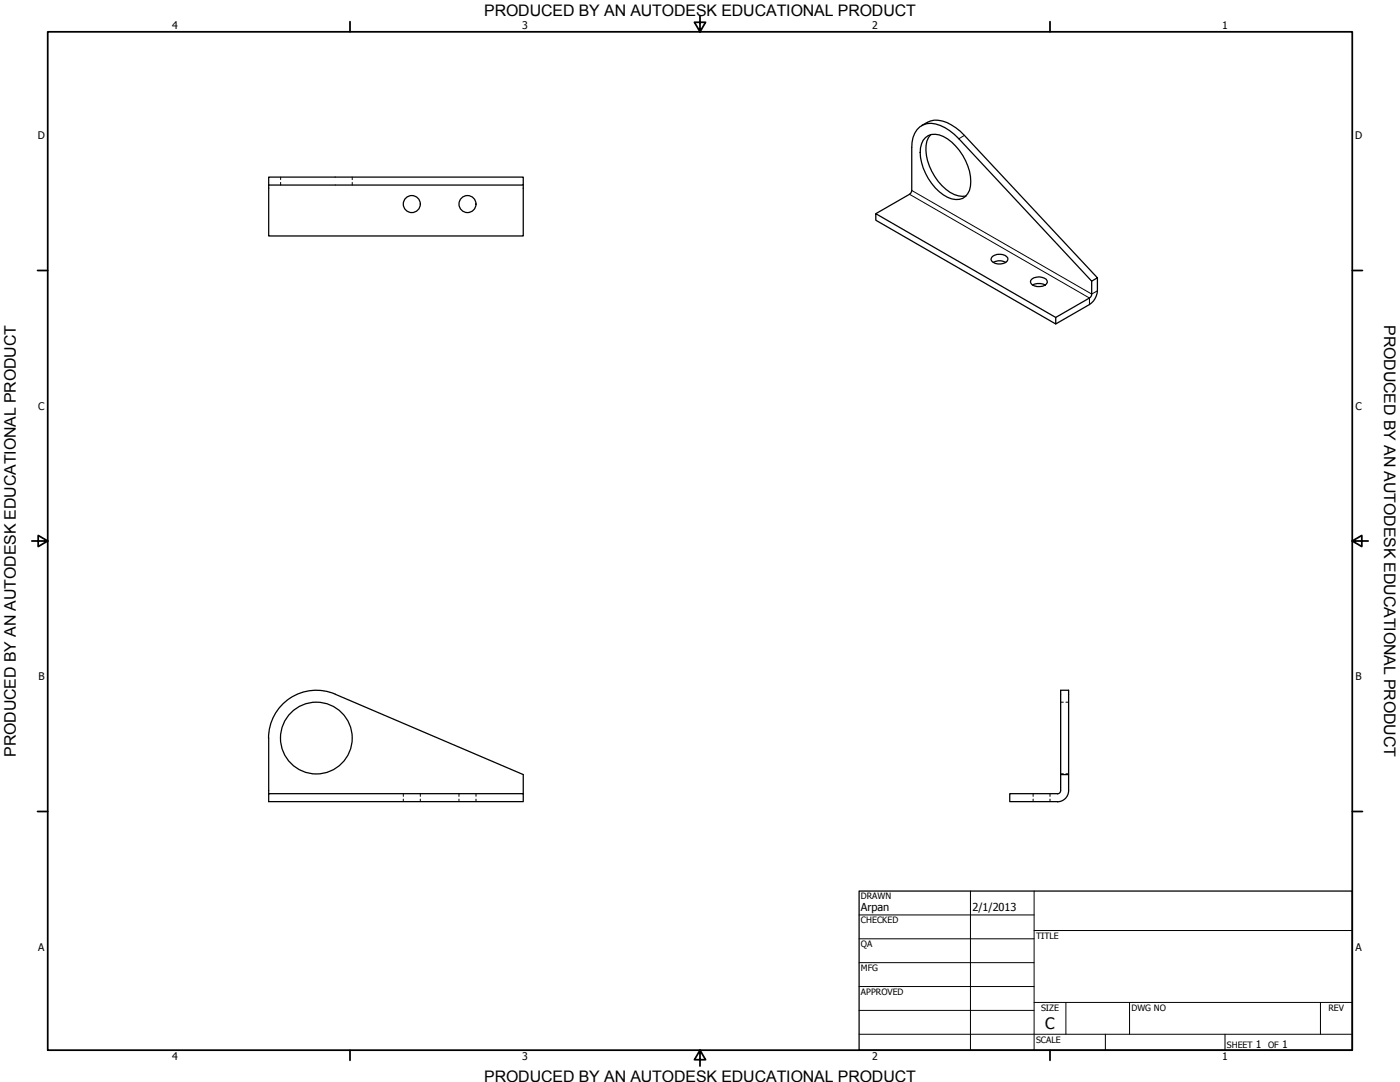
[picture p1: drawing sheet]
<svg xmlns="http://www.w3.org/2000/svg" width="559mm" height="432mm" viewBox="0 0 559 432" stroke-linecap="round" stroke-linejoin="round" font-family="sans-serif">
<!-- layer: Visible (ANSI) -->
<g fill="none" stroke="#000" stroke-width=".51">
<path d="M382.7 55.4a16.1 16.1 0 0 0-12.7-6.1 7.9 7.9 0 0 0-6 7.5l-.1 19.2M107.3 70.7h101.6v3.2h-101.6zM107.3 73.9v20.3h101.6v-20.3M363 77.5l-13.4 7.8M396.2 102.3a4.6 4.6 0 0 1 6.1 .7 2.98 2.98 0 0 1-4 2.3 2.94 2.94 0 0 1-2.8-1.8zM396.4 104.7a5.1 5.1 0 0 1 5 0M411.9 111.3a4.5 4.5 0 0 1 6.1 .8 2.22 2.22 0 0 1-2.9 2.3 3.5 3.5 0 0 1-3.8-1.9zM412.1 113.7a5.7 5.7 0 0 1 5.1 0M434.8 118.9l-13.4 7.8v2.6l13.4-7.8M435.7 112.2v5.1M438 110.9v5.2M421.4 126.7l-71.8-41.4v2.6l71.8 41.4"/>
<path d="M423.4 275.5h3.1v33.6h-3.1zM107.2 294.5a19.1 19.1 0 0 1 26.6-17.5l75.1 32.1v7.6M107.3 294.5v22.2M107.3 316.7h101.6v3.2h-101.6zM422.1 316.7h-19.1v3.2h19.1M423.4 309.1v6.4M423.4 315.5l-.3 .8-1 .5M426.5 309.1v6.4M426.5 315.5a4.5 4.5 0 0 1-4.4 4.5"/>
<circle cx="164.4" cy="81.4" r="3.4"/>
<circle cx="186.6" cy="81.4" r="3.4"/>
<circle cx="126.3" cy="294.5" r="14.3"/>
</g>
<!-- layer: Hidden (ANSI) -->
<g fill="none" stroke="#000" stroke-width=".4">
<path d="M112 70.7v1M112 72.8v1.1M140.6 70.7v1M140.6 72.8v1.1M423.4 280.2h1M425.4 280.2h1.1M161 316.7v1.1M161 318.9v1M167.8 316.7v1.1M167.8 318.9v1M183.2 316.7v1.1M183.2 318.9v1"/>
<path d="M190 316.7v1.1M190 318.9v1M412.4 316.7v1.1M412.4 318.9v1M419.1 316.7v1.1M419.1 318.9v1M423.4 308.8h1M425.4 308.8h1.1"/>
</g>
<!-- layer: Visible Narrow (ANSI) -->
<path d="M384.9 54l-2.2 1.4M363 77.5l71.8 41.4v2.6M363.9 76l71.8 41.3 2.3-1.2" fill="none" stroke="#000" stroke-width=".4"/>
<path d="M367.9 50.1a9.5 9.5 0 0 1 11.8-.3l3.6 2.6 1.6 1.6 53.1 56.9-2.3 1.3-53-56.8M369.4 54.9a7 7 0 0 1 8.8 .5 21.7 21.7 0 0 1 9.1 18.9 5.6 5.6 0 0 1-7.4 5.1 21.1 21.1 0 0 1-12.6-18.6 8 8 0 0 1 2.1-5.9zM371.5 53.7a10.9 10.9 0 0 0-1.3 10.4 21.5 21.5 0 0 0 10.7 13.6l3.2 .7 1.5-.2M363.9 76l-.9 1.5M435.7 117.3v.7l-.9 .9M438 116.1a7.1 7.1 0 0 1-3.2 5.4" fill="none" stroke="#000" stroke-width=".51"/>
<!-- layer: Border (ANSI) -->
<g fill="none" stroke="#000" stroke-width=".7">
<path d="M19 12.7h520.8v406.4h-520.8zM139.7 8.6v4.1M279.4 6.3v6.4l-2.2-3.8h4.4l-2.2 3.8M419.1 8.6v4.1M15 107.9h4M539.8 107.9h4M12.7 215.9h6.3l-3.8-2.2v4.4l3.8-2.2M539.8 215.9l3.8 2.2v-4.4l-3.8 2.2h6.3M15 323.8h4M539.8 323.8h4M139.7 419.1v4.1M279.4 419.1l2.2 3.8h-4.4l2.2-3.8v6.3"/>
<path d="M419.1 419.1v4.1"/>
</g>
<!-- layer: Title (ANSI) -->
<g fill="none" stroke="#000" stroke-width=".4">
<path d="M387.3 355.6v63.5M412.7 355.6v63.5M342.9 365.1h69.8M342.9 374.6h69.8M412.7 371.3h127.1M342.9 384.2h69.8M342.9 393.7h69.8M342.9 412.7h196.9M342.9 403.2h69.8M412.7 400h127.1M425.4 400v12.7M441.2 412.7v6.4"/>
<path d="M450.8 400v12.7M488.9 412.7v6.4M527 400v12.7"/>
</g>
<path d="M342.9 355.6h196.9v63.5h-196.9z" fill="none" stroke="#000" stroke-width=".51"/>
<g font-size="6.4">
<text x="552.4" y="129.8" transform="rotate(90 552.4 129.8)">PRODUCED BY AN AUTODESK EDUCATIONAL PRODUCT</text>
<text x="6.3" y="302" transform="rotate(-90 6.3 302)">PRODUCED BY AN AUTODESK EDUCATIONAL PRODUCT</text>
</g>
<g font-size="6.3">
<text x="193.3" y="6.3">PRODUCED BY AN AUTODESK EDUCATIONAL PRODUCT</text>
<text x="417.2" y="410.6">C</text>
<text x="193.3" y="431.8">PRODUCED BY AN AUTODESK EDUCATIONAL PRODUCT</text>
</g>
<g font-size="4.4">
<text x="343.7" y="363.5">Arpan</text>
<text x="388.1" y="363.7">2/1/2013</text>
</g>
<g font-size="4.2">
<text x="68.7" y="11.7">4</text>
<text x="208.4" y="11.7">3</text>
<text x="348.1" y="11.7">2</text>
<text x="487.8" y="11.7">1</text>
<text x="15.1" y="55.5">D</text>
<text x="540.9" y="55.5">D</text>
<text x="15.2" y="163.4">C</text>
<text x="541" y="163.4">C</text>
<text x="15.3" y="271.4">B</text>
<text x="541.1" y="271.4">B</text>
<text x="15.2" y="379.3">A</text>
<text x="541" y="379.3">A</text>
<text x="501.3" y="418.3">1</text>
<text x="511.8" y="418.3">1</text>
<text x="68.7" y="423.2">4</text>
<text x="208.4" y="423.2">3</text>
<text x="348.1" y="423.2">2</text>
<text x="487.8" y="423.2">1</text>
</g>
<g font-size="3.5">
<text x="343.7" y="358.9">DRAWN</text>
<text x="343.7" y="368.5">CHECKED</text>
<text x="413.5" y="374.6">TITLE</text>
<text x="343.7" y="378">QA</text>
<text x="343.7" y="387.5">MFG</text>
<text x="343.7" y="397.1">APPROVED</text>
<text x="415.5" y="403.4">SIZE</text>
<text x="451.6" y="403.4">DWG NO</text>
<text x="530.3" y="403.4">REV</text>
<text x="413.5" y="416.1">SCALE</text>
<text x="489.7" y="418.3">SHEET</text>
<text x="506.2" y="418.3">OF</text>
</g>
</svg>
